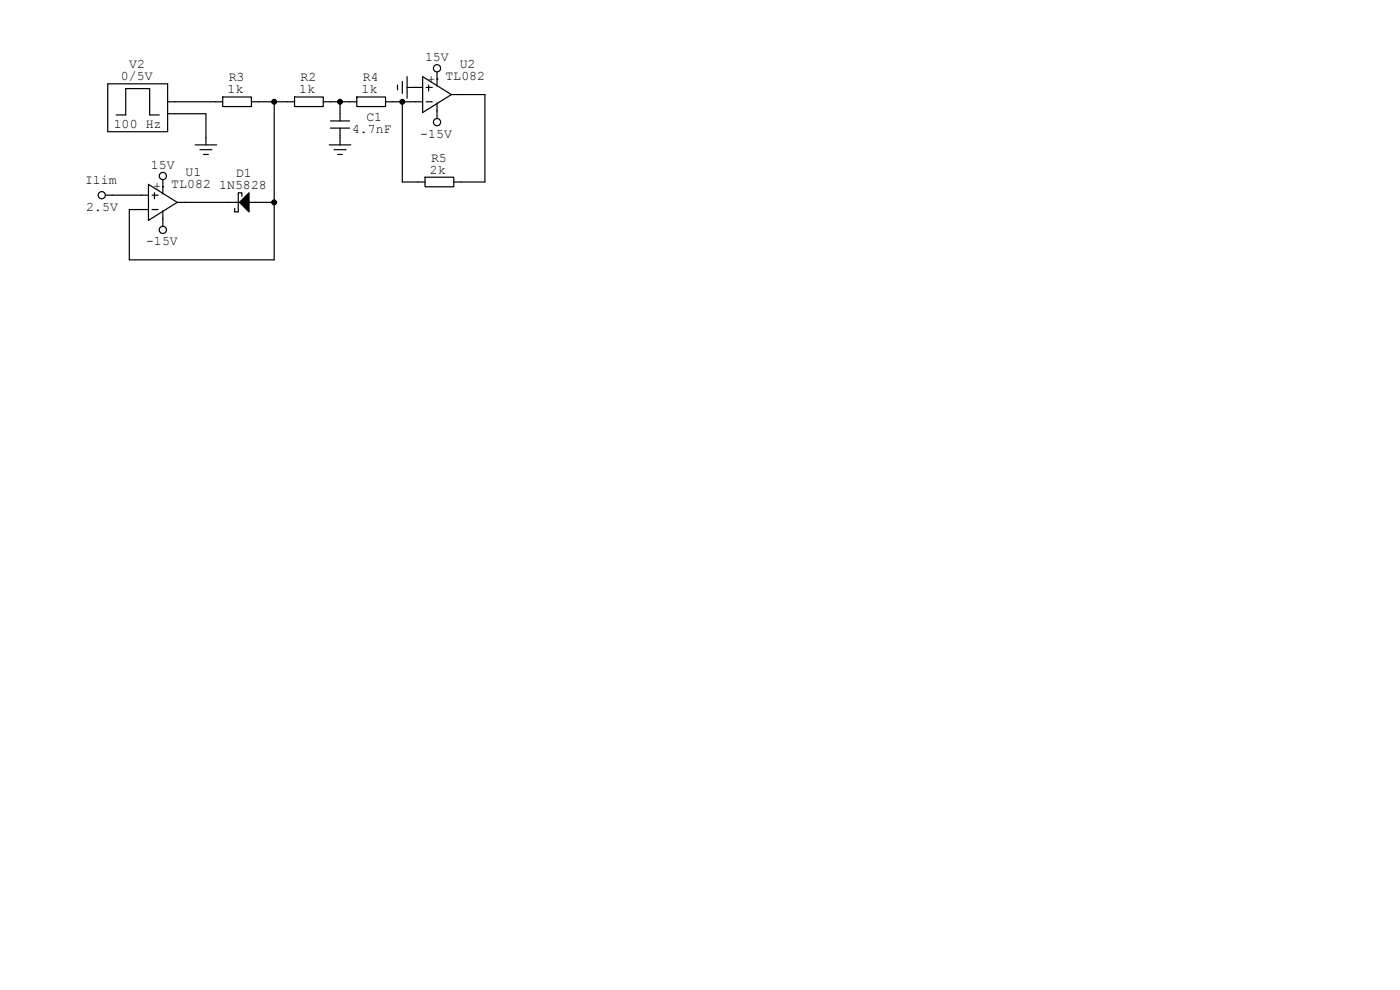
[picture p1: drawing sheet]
<svg xmlns="http://www.w3.org/2000/svg" width="297mm" height="210mm" viewBox="0 0 297 210" stroke-linecap="round" stroke-linejoin="round" font-family="sans-serif">
<path d="M84.3 18v1M85.3 17.3v2.5M86.4 16.3v4.5M86.4 18.5h1.5M92.7 15.2v1.6" fill="none" stroke="#000" stroke-width=".25"/>
<circle cx="92.7" cy="14.5" r=".76" fill="#fff" stroke="#000" stroke-width=".25"/>
<path d="M92.7 23.6v1.5" fill="none" stroke="#000" stroke-width=".25"/>
<circle cx="92.7" cy="25.9" r=".76" fill="#fff" stroke="#000" stroke-width=".25"/>
<g fill="none" stroke="#000" stroke-width=".25">
<path d="M88.1 18.5h1.6M89.7 16.3l6.1 3.8-6.1 3.8zM90.4 18.5h1.3M90.9 18v1.3M92.7 16.8v1.5M31.5 39.1l6.1 3.8-6.1 3.8zM34.5 39.6v1.5M69.8 30.7h4.6M70.1 27.2h4.1M70.1 25.7h4.1M70.9 31.7h2.5M71.6 32.8h1"/>
<path d="M72.1 24.1v1.6M72.1 27.2v1.5M72.1 29.2v1.5M88.1 21.6h1.6M90.4 21.6h1.3M92.7 21.8v1.6M95.8 20.1h1.5M30 41.4h1.5M30 44.4h1.5M32.3 41.4h1.2M32.3 44.4h1.2M32.8 40.9v1.3"/>
<path d="M34.5 44.7v1.5M34.5 46.5v1.5M37.6 42.9h1.5"/>
</g>
<circle cx="34.5" cy="48.8" r=".76" fill="#fff" stroke="#000" stroke-width=".25"/>
<path d="M41.4 30.7h4.6M42.4 31.7h2.6M43.2 32.8h1M43.7 29.2v1.5" fill="none" stroke="#000" stroke-width=".25"/>
<path d="M22.9 17.8h12.7v10.1h-12.7z" fill-rule="evenodd" fill="#fff" stroke="#000" stroke-width=".25"/>
<path d="M24.6 24.4h2.1v-5.6h5v5.6h2.1M34.5 38.1v1.5M35.6 21.6h1.5M35.6 24.1h1.5" fill="none" stroke="#000" stroke-width=".25"/>
<circle cx="34.5" cy="37.3" r=".76" fill="#fff" stroke="#000" stroke-width=".25"/>
<path d="M22.4 41.4h1.5" fill="none" stroke="#000" stroke-width=".25"/>
<circle cx="21.6" cy="41.4" r=".76" fill="#fff" stroke="#000" stroke-width=".25"/>
<g fill="none" stroke="#000" stroke-width=".25">
<path d="M87.9 18.5h.2M92.7 16.8h.1M34.5 39.6h.1M37.1 21.6h10.1M37.1 24.1h6.6v5.1M47.2 20.6h6.1v2h-6.1zM53.3 21.6h9.2M58.2 21.6v33.5h-30.8v-10.7h2.6M62.5 20.6h6.1v2h-6.1zM68.6 21.6h7.1M72.1 21.6v2.5M72.1 28.7v.5"/>
<path d="M75.7 20.6h6.1v2h-6.1zM81.8 21.6h6.3M85.3 21.6v17h4.9M90.2 37.6h6.1v2h-6.1zM92.7 23.4v.2M97.3 20.1h5.6v18.5h-6.6M23.9 41.4h6.1M34.5 46.2v.3M39.1 42.9h11.7M51.3 41.7v-.8h-.8v4.1h-.7v-.8M52.8 42.9h5.4"/>
</g>
<g fill="#000" stroke="#000" stroke-width=".25">
<path d="M50.8 42.9l2-2v4.1z"/>
<circle cx="58.2" cy="21.6" r=".51"/>
<circle cx="72.1" cy="21.6" r=".51"/>
<circle cx="85.3" cy="21.6" r=".51"/>
<circle cx="58.2" cy="42.9" r=".51"/>
</g>
<g font-size="2.8">
<text x="25.7" y="17">0/5V</text>
<text x="27.4" y="14.5">V2</text>
<text x="48.5" y="17.3">R3</text>
<text x="63.8" y="17.3">R2</text>
<text x="77" y="17.3">R4</text>
<text x="90.2" y="13">15V</text>
<text x="90.7" y="17.5">+</text>
<text x="94.5" y="17">TL082</text>
<text x="97.5" y="14.5">U2</text>
<text x="48.3" y="19.8">1k</text>
<text x="63.5" y="19.8">1k</text>
<text x="76.7" y="19.8">1k</text>
<text x="24.1" y="27.2">100 Hz</text>
<text x="74.7" y="28.2">4.7nF</text>
<text x="77.7" y="25.7">C1</text>
<text x="89.2" y="29.2">-15V</text>
<text x="32" y="35.8">15V</text>
<text x="91.4" y="34.3">R5</text>
<text x="18" y="39.1">Ilim</text>
<text x="32.5" y="40.4">+</text>
<text x="36.3" y="39.9">TL082</text>
<text x="39.4" y="37.3">U1</text>
<text x="46.5" y="40.1">1N5828</text>
<text x="50" y="37.6">D1</text>
<text x="91.2" y="36.8">2k</text>
<text x="18.3" y="44.7">2.5V</text>
<text x="31" y="52.1">-15V</text>
</g>
</svg>
